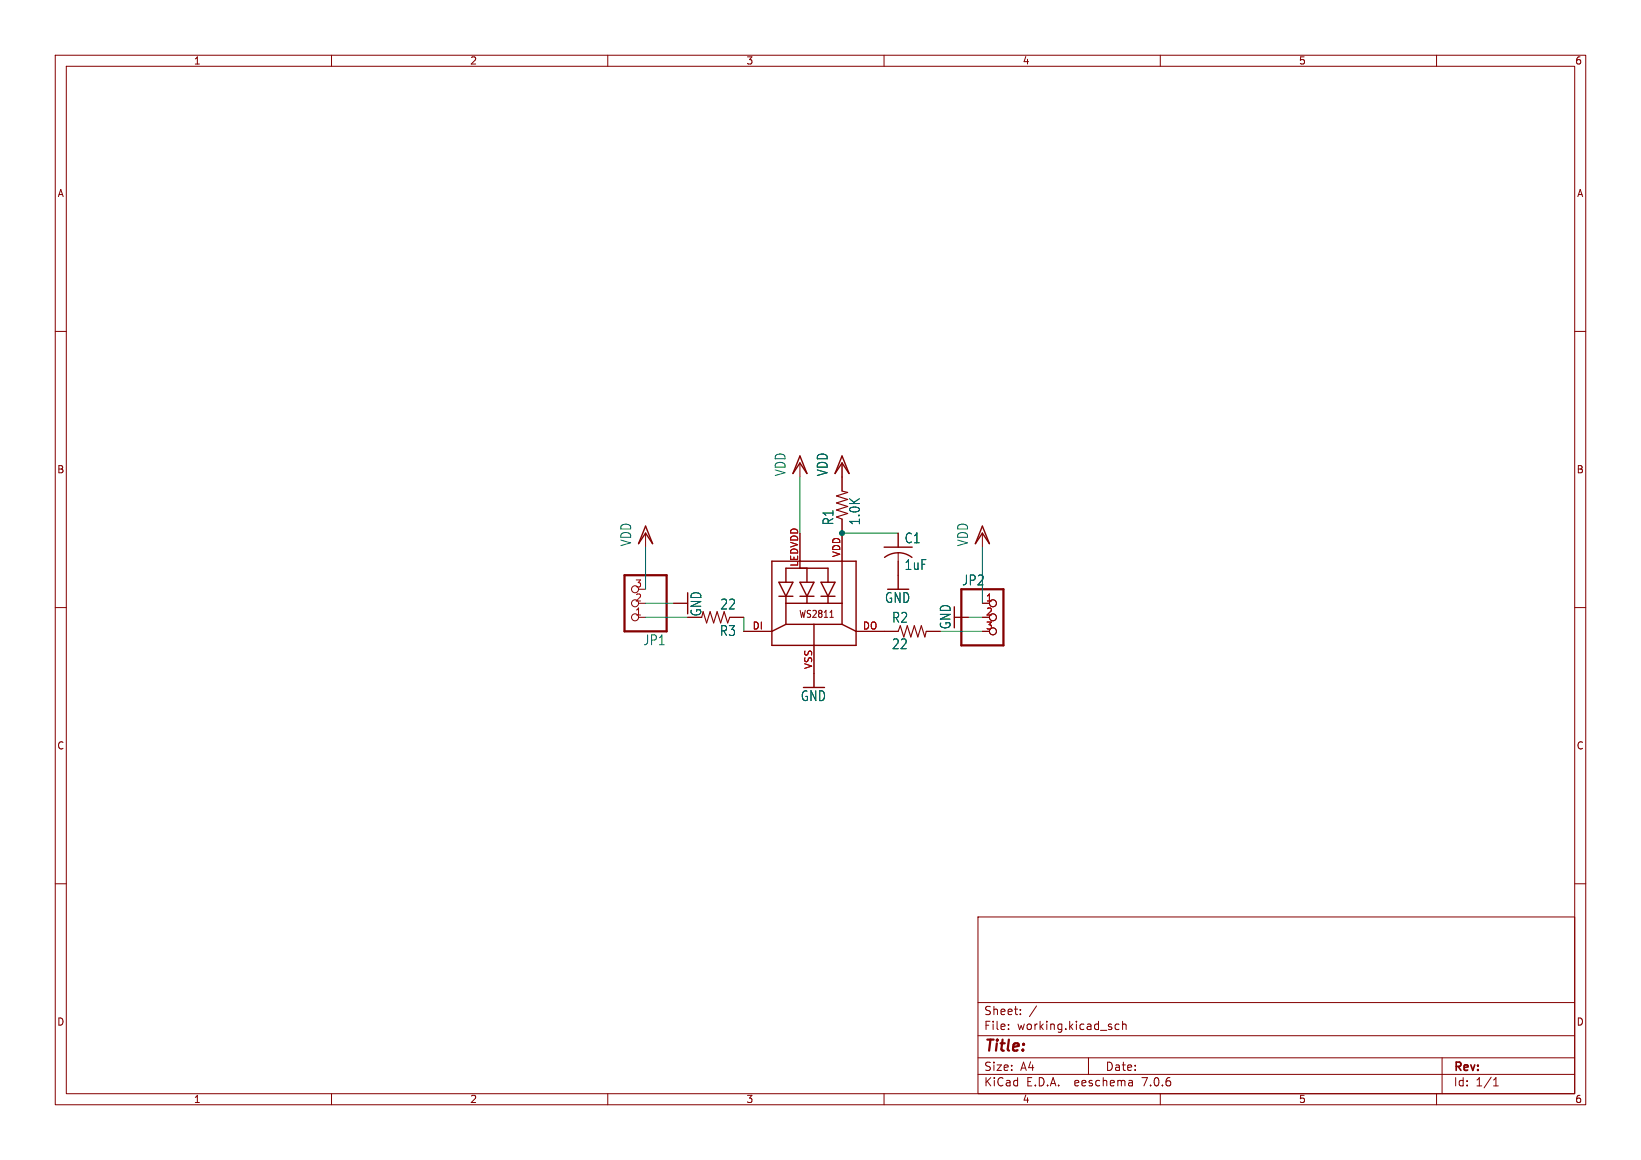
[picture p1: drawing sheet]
<svg xmlns="http://www.w3.org/2000/svg" width="297mm" height="210mm" viewBox="0 0 297 210" stroke-linecap="round" stroke-linejoin="round" font-family="sans-serif">
<g fill="none" stroke="#840000" stroke-width=".18">
<path d="M10 10h277v190h-277zM12 12h273v186h-273zM60 10v2M110 10v2M160 10v2M210 10v2M260 10v2M10 60h2M285 60h2M116.8 96.5v2.6M144.8 83.8v2.6M144.8 96.5v5.1"/>
<path d="M152.4 83.8v5.1M152.4 94v7.6M162.6 96.5v2.6M177.8 96.5v2.6M10 110h2M115.6 109.2h1.2M115.6 111.8h1.2M115.6 106.7h1.2M121.9 109.2h2.6M132.1 111.8h2.5M134.6 114.3h5.1M147.3 116.8v7.7"/>
<path d="M150.2 111.8h.6M154.9 114.3h7.7M162.6 100.1v6.6M167.6 114.3h2.6M172.7 111.8h2.6M177.8 109.2h1.3M177.8 114.3h1.3M285 110h2M10 160h2M285 160h2M177 166h108v32h-108zM60 198v2"/>
<path d="M110 198v2M160 198v2M177 194.5h108M177 191.5h108M177 187.5h108M177 181.5h108M182.5 186.3v.1M182.5 185.5v.1M184.7 183.6v.1M184.7 182.8v.1M187.6 182.1l-1.3 2M197 191.5v3"/>
<path d="M202.5 185.5l-.4-.1-.3 .3v.4l.2 .2h.5M203.2 185.5l.2-.1 .3 .1 .1 .9M203.2 184.9v1.5M204.9 195.7l.1 .9M205 196.5l-.2 .1M205 196h-.2M210 198v2M260 198v2M261 191.5v6.5M270.3 196.6h.9M270.3 195.5l.4-.4v1.5"/>
<circle cx="114.9" cy="106.7" r=".63"/>
<circle cx="114.9" cy="109.2" r=".63"/>
<circle cx="114.9" cy="111.8" r=".63"/>
<circle cx="179.7" cy="111.8" r=".63"/>
<circle cx="179.7" cy="109.2" r=".63"/>
<circle cx="179.7" cy="114.3" r=".63"/>
</g>
<g fill="none" stroke="#840000" stroke-width=".25">
<path d="M116.8 95.3l1.3 3.1-1.3-1.9-1.2 1.9zM144.8 82.6l1.2 3.1-1.2-1.9-1.3 1.9zM152.4 82.6l1.3 3.1-1.3-1.9-1.3 1.9zM160 99.1h5.1M177.8 95.3l1.3 3.1-1.3-1.9-1.3 1.9zM139.7 101.6h15.2v15.2h-15.2zM141 108h2.5M141 105.4h2.5l-1.3 2.6zM142.2 113l-2.5 1.3M142.2 113h10.2M142.2 105.4v-2.5h7.7v2.5M142.2 108v5"/>
<path d="M142.2 109.2h10.2M144.8 108h2.5M144.8 105.4h2.5l-1.3 2.6zM146 102.9v2.5M146 108v1.2M147.3 113v3.8M148.6 108h2.5M148.6 105.4h2.5l-1.2 2.6zM149.9 108v1.2M152.4 101.6v11.4M152.4 113l2.5 1.3M162.6 100.1a4.1 4.1 0 0 0-2.5 .8"/>
<path d="M162.6 100.1a4.1 4.1 0 0 1 2.4 .8"/>
</g>
<path d="M152.4 88.9l1 .3-2 .6 2 .6-2 .7 2 .6-2 .6 2 .7-2 .6 1 .4M127.3 110.7l.6 2.1 .6-2.1 .7 2.1 .6-2.1 .6 2.1 .7-2.1 .6 2.1 .4-1M162.6 114.3l.3-1 .7 2 .6-2 .6 2 .7-2 .6 2 .7-2 .6 2 .2-1" fill="none" stroke="#840000" stroke-width=".2"/>
<path d="M113 104.1h7.6v10.2h-7.6zM174 106.7h7.6v10.1h-7.6z" fill="none" stroke="#840000" stroke-width=".41"/>
<path d="M116.8 99.1v7.6M144.8 86.4v10.1M152.4 96.5h10.2M177.8 99.1v10.1M116.8 111.8h7.7M116.8 109.2h5.1M134.6 111.8v2.5M170.2 114.3h7.6M175.3 111.8h2.5" fill="none" stroke="#009600" stroke-width=".18"/>
<circle cx="152.4" cy="96.5" r=".46" fill="#009600" stroke="#009600" stroke-width=".18"/>
<text font-size="2.8" fill="#840000" x="178" y="190.9">Title:</text>
<g font-size="2.5" fill="#006464">
<text x="142.4" y="86.3" transform="rotate(-90 142.4 86.3)">VDD</text>
<text x="150" y="86.3" transform="rotate(-90 150 86.3)">VDD</text>
<text x="151" y="95.2" transform="rotate(-90 151 95.2)">R1</text>
<text x="155.8" y="95.2" transform="rotate(-90 155.8 95.2)">1.0K</text>
<text x="114.4" y="99" transform="rotate(-90 114.4 99)">VDD</text>
<text x="163.6" y="98.6">C1</text>
<text x="175.4" y="99" transform="rotate(-90 175.4 99)">VDD</text>
<text x="163.6" y="103.4">1uF</text>
<text x="174" y="106.2">JP2</text>
<text x="127.1" y="111.7" transform="rotate(-90 127.1 111.7)">GND</text>
<text x="130.3" y="110.5">22</text>
<text x="160.1" y="109.4">GND</text>
<text x="161.3" y="112.9">R2</text>
<text x="116.3" y="117">JP1</text>
<text x="130.2" y="115.3">R3</text>
<text x="161.3" y="117.7">22</text>
<text x="172.3" y="114" transform="rotate(-90 172.3 114)">GND</text>
<text x="144.8" y="127.1">GND</text>
</g>
<g font-size="2.1" fill="#840000">
<text x="178" y="184">Sheet:</text>
<text x="178" y="186.7">File:</text>
<text x="184.1" y="186.7">working.kicad_sch</text>
<text x="178" y="196.9">KiCad</text>
<text x="178" y="194.1">Size:</text>
<text x="184.7" y="194.1">A4</text>
<text x="185.7" y="196.9">E.D.A.</text>
<text x="194.6" y="196.9">eeschema</text>
<text x="200" y="194.1">Date:</text>
<text x="207" y="196.9">7.0.6</text>
<text x="263" y="194.3">Rev:</text>
<text x="263" y="196.9">Id:</text>
<text x="267.1" y="196.9">1/1</text>
</g>
<g font-size="1.8" fill="#840000">
<text x="35" y="11.9">1</text>
<text x="85" y="11.9">2</text>
<text x="135" y="11.9">3</text>
<text x="185" y="11.9">4</text>
<text x="235" y="11.9">5</text>
<text x="285" y="11.9">6</text>
<text x="10.3" y="35.9">A</text>
<text x="285.3" y="35.9">A</text>
<text x="10.3" y="85.9">B</text>
<text x="285.3" y="85.9">B</text>
<text x="144.5" y="112">WS2811</text>
<text x="10.3" y="135.9">C</text>
<text x="285.3" y="135.9">C</text>
<text x="10.3" y="185.9">D</text>
<text x="285.3" y="185.9">D</text>
<text x="35" y="199.9">1</text>
<text x="85" y="199.9">2</text>
<text x="135" y="199.9">3</text>
<text x="185" y="199.9">4</text>
<text x="235" y="199.9">5</text>
<text x="285" y="199.9">6</text>
</g>
<g font-size="1.8" fill="#a90000">
<text x="152.1" y="101" transform="rotate(-90 152.1 101)">VDD</text>
<text x="114.9" y="106.4">3</text>
<text x="144.5" y="102.7" transform="rotate(-90 144.5 102.7)">LEDVDD</text>
<text x="114.9" y="111.5">1</text>
<text x="114.9" y="109">2</text>
<text x="178.4" y="109">1</text>
<text x="178.4" y="111.5">2</text>
<text x="136.1" y="114">DI</text>
<text x="156.1" y="114">DO</text>
<text x="178.4" y="114">3</text>
<text x="147.1" y="121.2" transform="rotate(-90 147.1 121.2)">VSS</text>
</g>
</svg>
